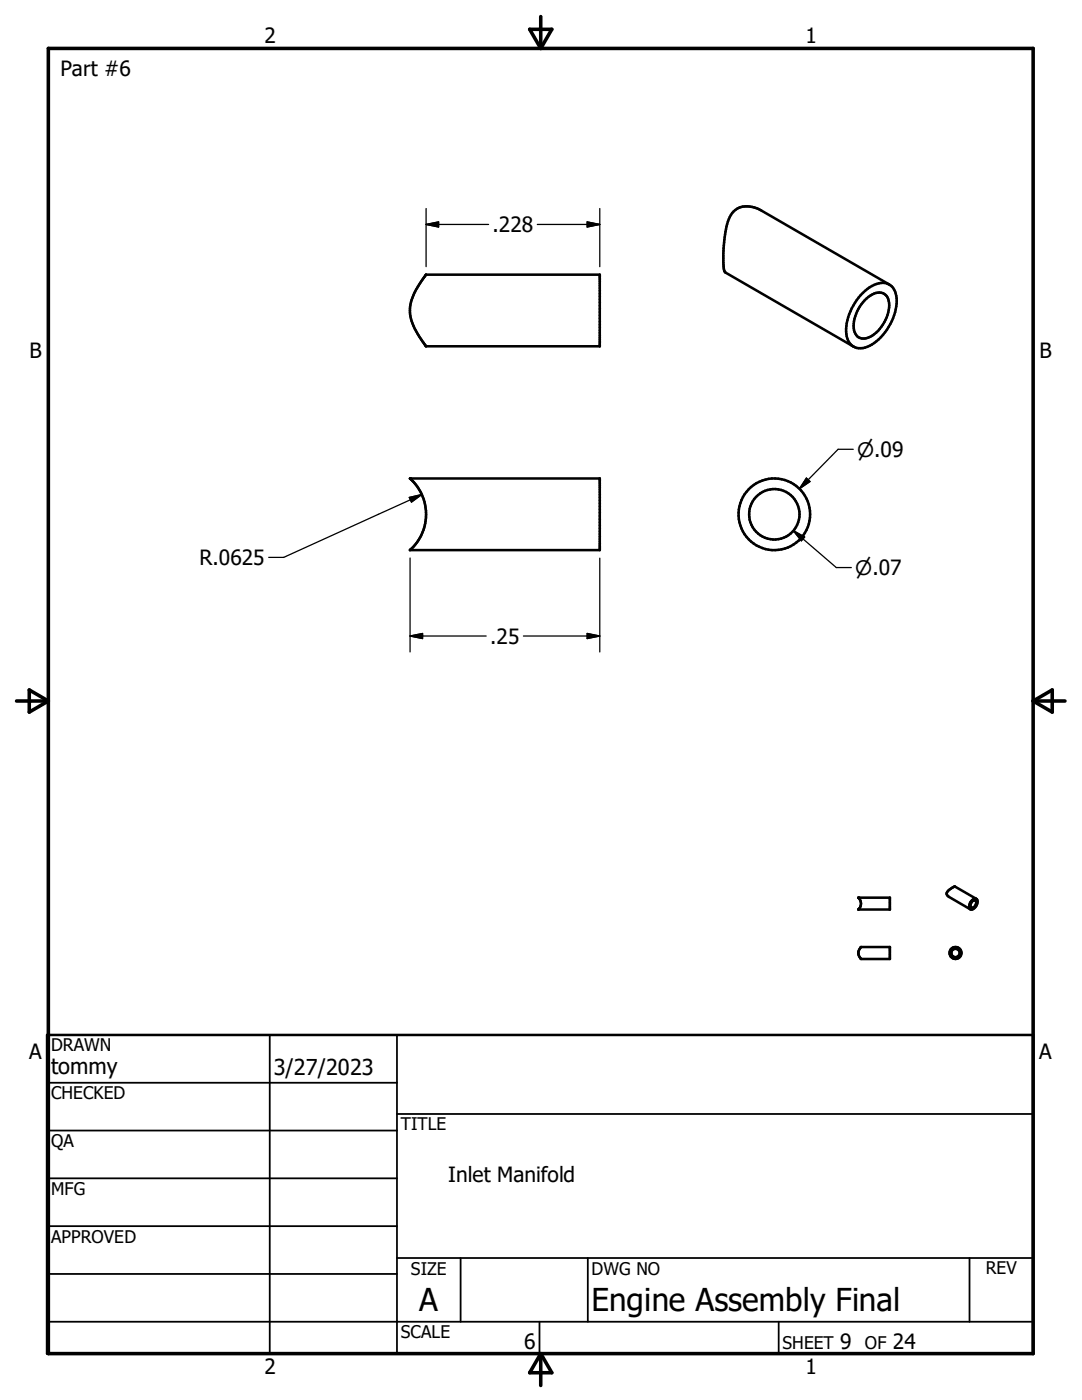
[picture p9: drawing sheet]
<svg xmlns="http://www.w3.org/2000/svg" width="216mm" height="279mm" viewBox="0 0 216 279" stroke-linecap="round" stroke-linejoin="round" font-family="sans-serif">
<g fill="#000">
<circle cx="81.8" cy="95.5" r=".25"/>
<circle cx="171.3" cy="179.2" r=".25"/>
</g>
<g fill="none" stroke="#000" stroke-width=".51">
<path d="M85 54.8h34.7v14.3h-34.7l-1-1.5a8.7 8.7 0 0 1-1.9-7.7 20.3 20.3 0 0 1 2.8-5zM171.8 58.9a5.6 5.6 0 0 1 5.2-2.3 3.5 3.5 0 0 1 1.9 4 10.9 10.9 0 0 1-5.8 8.6 2.86 2.86 0 0 1-4.2-2.5 10.5 10.5 0 0 1 2.9-7.8zM172.6 59.9a3.4 3.4 0 0 1 3.8-1.2 3.3 3.3 0 0 1 .8 3.6 7.2 7.2 0 0 1-4.3 5.2 2.07 2.07 0 0 1-2.6-2.5 8 8 0 0 1 2.3-5.1zM177.4 56.8l-25.5-14.8a4.6 4.6 0 0 0-5.5 .2 10 10 0 0 0-1.9 5.6 24 24 0 0 0-.1 5.9l.4 .7 25.5 14.8M85 69.1h.1M81.8 95.5h37.9v14.3h-37.9a9.6 9.6 0 0 0 0-14.3M171.3 179.2h6.3v2.3h-6.3a1.6 1.6 0 0 0 0-2.3M193.9 179.8a.61 .61 0 0 1 .6-.5 .61 .61 0 0 1 .6 .6 1.53 1.53 0 0 1-1.4 1.6 1.13 1.13 0 0 1 .2-1.7zM194.1 179.8a.42 .42 0 0 1 .5-.1 .42 .42 0 0 1 .2 .6 .79 .79 0 0 1-1.1 .8l-.1-.5zM194.8 179.4l-4.3-2.5-.4 .2a1.62 1.62 0 0 0-1.2 1.4l.5 .5 4.2 2.5M171.8 189h5.8v2.4h-5.8a1.6 1.6 0 0 1 0-2.4zM9.4 206.5h196.8v63.6h-196.8z"/>
<circle cx="154.5" cy="102.6" r="7.2"/>
<circle cx="154.5" cy="102.6" r="5"/>
<circle cx="190.7" cy="190.2" r=".83"/>
<circle cx="190.7" cy="190.2" r="1.19"/>
</g>
<path d="M9.6 9.7h196.6v260.4h-196.6zM105.7 5.8h4.4l-2.2 3.9zM107.9 3.3v6.4M3.3 139.9h6.3M5.8 137.7l3.8 2.2-3.8 2.2zM206.2 139.9h6.3M206.2 139.9l3.8-2.2v4.4zM107.9 270.1v6.4M107.9 270.1l2.2 3.9h-4.4z" fill="none" stroke="#000" stroke-width=".71"/>
<g fill="none" stroke="#000" stroke-width=".36">
<path d="M9.4 216.1h69.8M53.8 206.5v63.6M79.2 206.5v63.6M9.4 225.6h69.8M9.4 235.2h69.8M79.2 222.3h127M9.4 244.7h69.8M9.4 254.2h69.8M79.2 251.1h127M91.9 251.1v12.7M117.3 251.1v12.7M193.5 251.1v12.7"/>
<path d="M9.4 263.8h196.8M107.6 263.8v6.3M155.4 263.8v6.3"/>
</g>
<g fill="none" stroke="#000" stroke-width=".25">
<path d="M85 44.8h12.5M85 44.8l2.5-.5v1zM85 41.6v11.6M107.2 44.8h12.5M117.2 44.3l2.5 .5-2.5 .5zM119.7 41.6v11.6M81.7 99.3l2.5-.6-2.1 1.5zM84.2 98.7l-27.6 12.5h-3M160.9 95.4l.7 .7-2.1 1.5zM170.3 89.7h-3.1l-7.7 7.9M81.8 111.4v18.7M119.7 111.4v18.7"/>
<path d="M158.3 105.9l8.6 7.4h3M158.3 105.9l2.3 1.3-.7 .7zM81.8 126.9h15.2M81.8 126.9l2.5-.5v1zM104.4 126.9h15.3M117.2 126.4l2.5 .5-2.5 .5z"/>
</g>
<path d="M85 44.8l2.5-.5v1zM117.2 44.3l2.5 .5-2.5 .5zM160.9 95.4l.7 .7-2.1 1.5zM81.7 99.3l2.5-.6-2.1 1.5zM158.3 105.9l2.3 1.3-.7 .7zM81.8 126.9l2.5-.5v1zM117.2 126.4l2.5 .5-2.5 .5z" fill="#000" stroke="#000" stroke-width=".25"/>
<g font-size="6.3">
<text x="83.7" y="261.6">A</text>
<text x="118" y="261.7">Engine Assembly Final</text>
</g>
<g font-size="4.4">
<text x="10.2" y="214.4">tommy</text>
<text x="54.6" y="214.6">3/27/2023</text>
</g>
<g font-size="4.2">
<text x="52.8" y="8.7">2</text>
<text x="160.7" y="8.7">1</text>
<text x="12.1" y="15.2">Part #6</text>
<text x="98.3" y="46.3">.228</text>
<text x="5.9" y="71.5">B</text>
<text x="207.4" y="71.5">B</text>
<text x="39.8" y="112.8">R.0625</text>
<text x="97.8" y="128.5">.25</text>
<text x="5.8" y="211.4">A</text>
<text x="207.4" y="211.4">A</text>
<text x="89.5" y="235.8">Inlet Manifold</text>
<text x="104.6" y="269.3">6</text>
<text x="167.7" y="269.3">9</text>
<text x="178.2" y="269.3">24</text>
<text x="52.8" y="274.2">2</text>
<text x="160.7" y="274.2">1</text>
</g>
<g font-size="4">
<text x="171" y="91.1">n.09</text>
<text x="170.6" y="114.8">n.07</text>
</g>
<g font-size="3.5">
<text x="10.2" y="209.8">DRAWN</text>
<text x="10.2" y="219.4">CHECKED</text>
<text x="80" y="225.6">TITLE</text>
<text x="10.2" y="229">QA</text>
<text x="10.2" y="238.5">MFG</text>
<text x="10.2" y="248.1">APPROVED</text>
<text x="82" y="254.4">SIZE</text>
<text x="118" y="254.4">DWG NO</text>
<text x="196.7" y="254.3">REV</text>
<text x="80" y="267.1">SCALE</text>
<text x="156.1" y="269.3">SHEET</text>
<text x="172.6" y="269.3">OF</text>
</g>
</svg>
